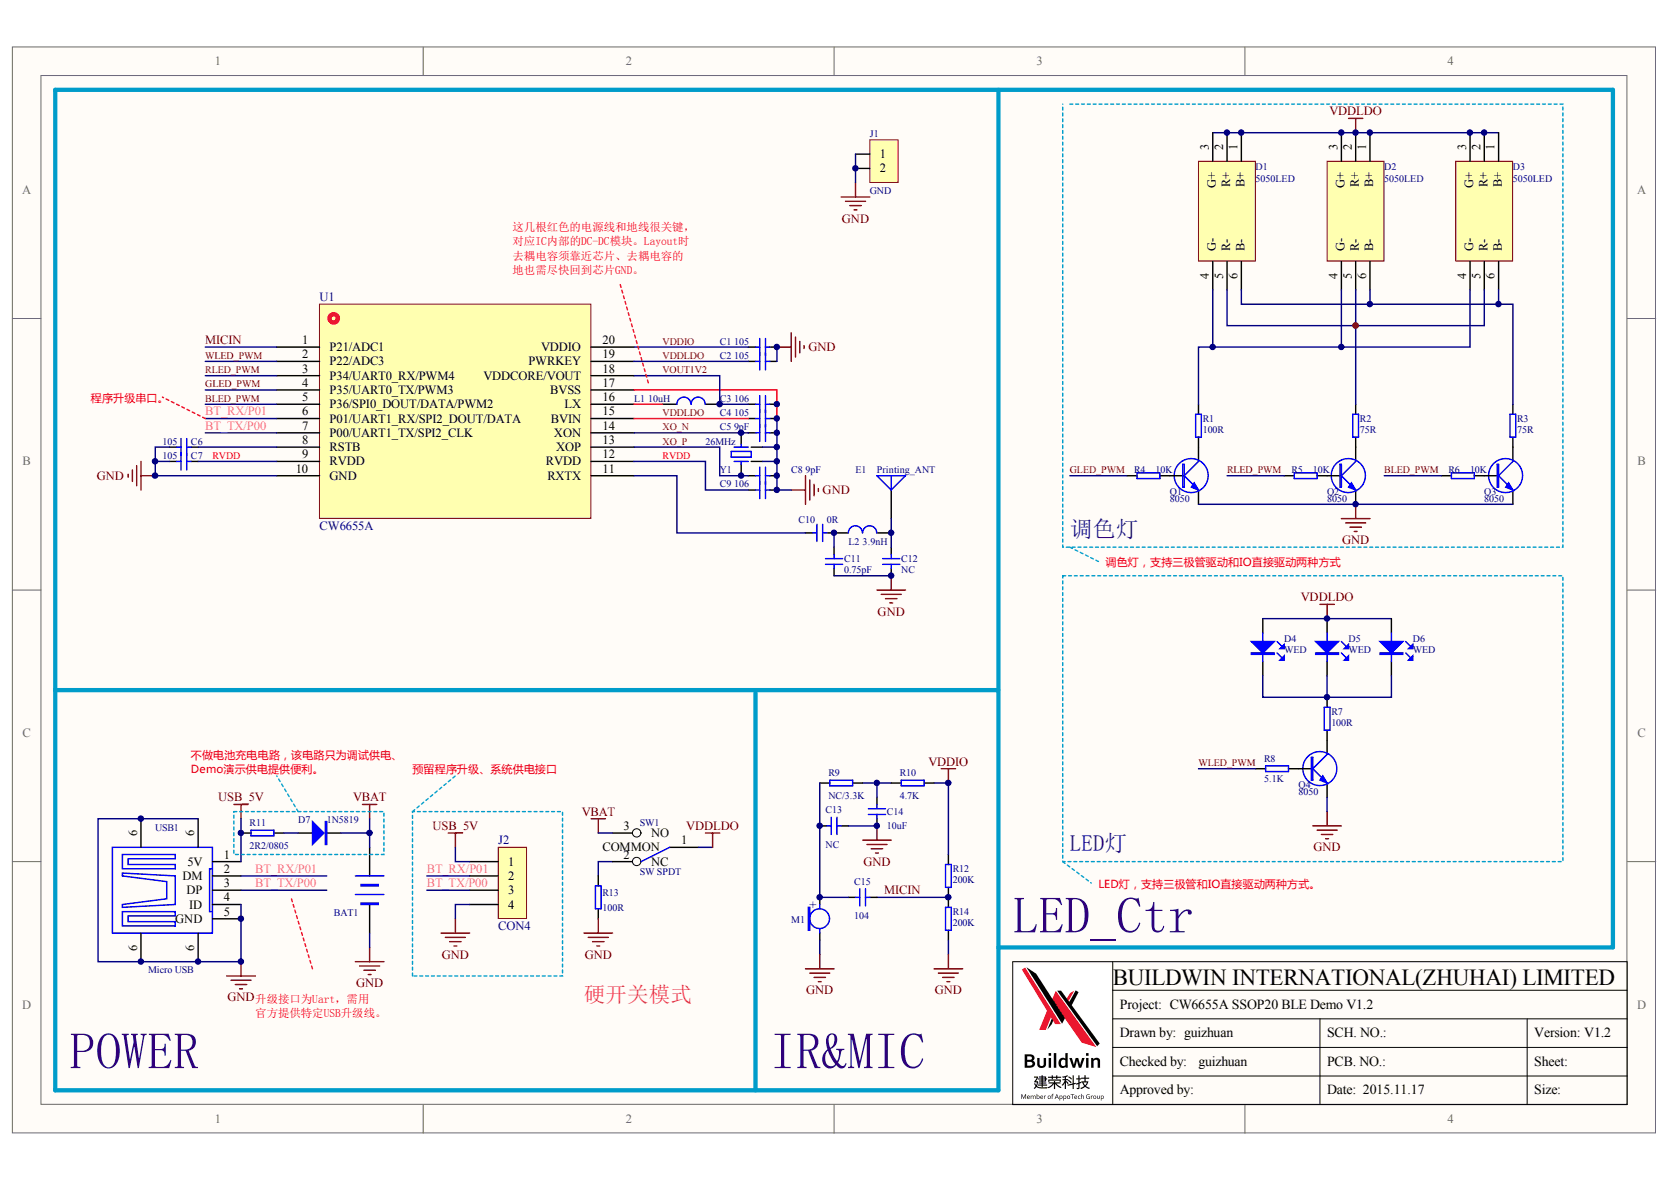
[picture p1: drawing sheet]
# Altium schematic sheet Demo CW6655A SSOP20 BLE V1.2.SchDoc
size A4

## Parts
BAT1  排针  [sip2]  (value not drawn)
C1  105  [C0603]
C2  105  [C0603]
C3  106  [C0805]
C4  105  [C0603]
C5  9pF  [C0603]
C6  105  [c0603]
C7  105  [C0603]
C8  9pF  [C0603]
C9  106  [C0603]
C10  0R  [c0603]
C11  0.75pF  [C0603]
C12  NC  [C0603]
C13  NC  [C0603]
C14  10uF  [C0805]
C15  104  [C0603]
D1  5050LED  [5050LED]
D2  5050LED  [5050LED]
D3  5050LED  [5050LED]
D4  WED  [D3528]
D5  WED  [D3528]
D6  WED  [D3528]
D7  1N5819  [DO-214]
E1  Printing_ANT  [IFA]  (net tie, no BOM)
J1  GND  [SIP2]
J2  CON4  [SIP4]
L1  10uH  [L0805]
L2  3.9nH  [L0603]
M1  MIC  [MIC]  (value not drawn)
Q1  8050  [SOT-23]
Q2  8050  [SOT-23]
Q3  8050  [SOT-23]
Q4  8050  [SOT-23]
R1  100R  [R0603]
R2  75R  [R0603]
R3  75R  [R0603]
R4  10K  [R0603]
R5  10K  [R0603]
R6  10K  [R0603]
R7  100R  [R0603]
R8  5.1K  [R0603]
R9  NC/3.3K  [R0603]
R10  4.7K  [R0603]
R11  2R2/0805  [R0805]
R12  200K  [R0603]
R13  100R  [R0603]
R14  200K  [R0603]
SW1  SW SPDT  [SWWDIP]
U1  CW6655A  [SSOP_20L]
USB1  Micro USB  [USB-MICRO]  (net tie, no BOM)
Y1  26MHz  [26m]

## Blocks framed on the sheet
LED灯: D4-D6 Q4 R7 R8

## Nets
GND: BAT1.2(-) C1.1 C2.1 C3.1 C4.1 C5.1 C6.2 C7.2 C8.1 C9.1 C11.1 C12.1 C13.1 C14.1 J1.1 J1.2 J2.4 M1.2 Q1.2(E) Q2.2(E) Q3.2(E) Q4.2(E) R13.2 R14.1 U1.10(GND) U1.17(BVSS) USB1.4(ID) USB1.5(GND) USB1.6 Y1.2 Y1.4
USB_5V: J2.1 R11.1 USB1.1(5V)
VBAT: BAT1.1(+) D7.2(K) SW1.3(NO)
VDDIO: C1.2 R10.2 R12.2 U1.20(VDDIO)
VDDLDO: C2.2 C4.2 D1.1(B+) D1.2(R+) D1.3(G+) D2.1(B+) D2.2(R+) D2.3(G+) D3.1(B+) D3.2(R+) D3.3(G+) D4.1 D5.1 D6.1 SW1.1(COMMON) U1.15(BVIN) U1.19(PWRKEY)
BLED_PWM: R6.2 U1.5(P36/SPI0_DOUT/DATA/PWM2)
BT_RX/P01: J2.2 U1.6(P01/UART1_RX/SPI2_DOUT/DATA) USB1.2(DM)
BT_TX/P00: J2.3 U1.7(P00/UART1_TX/SPI2_CLK) USB1.3(DP)
GLED_PWM: R4.2 U1.4(P35/UART0_TX/PWM3)
MICIN: C15.1 R12.1 R14.2 U1.1(P21/ADC1)
RLED_PWM: R5.2 U1.3(P34/UART0_RX/PWM4)
RVDD: C7.1 C9.2 U1.9(RVDD) U1.12(RVDD)
VOUT1V2: C3.2 L1.2 U1.18(VDDCORE/VOUT)
WLED_PWM: R8.2 U1.2(P22/ADC3)
XO_N: C5.2 U1.14(XON) Y1.3
XO_P: C8.2 U1.13(XOP) Y1.1
NetC6_1: C6.1 U1.8(RSTB)
NetC10_1: C10.1 U1.11(RXTX)
NetC10_2: C10.2 C11.2 L2.1
NetC12_2: C12.2 E1.1(A) L2.2
NetC13_2: C13.2 C15.2 M1.1 R9.1
NetC14_2: C14.2 R9.2 R10.1
NetD1_4: D1.4(G-) D2.4(G-) D3.4(G-) R1.1
NetD1_5: D1.5(R-) D2.5(R-) D3.5(R-) R2.1
NetD1_6: D1.6(B-) D2.6(B-) D3.6(B-) R3.1
NetD4_2: D4.2 D5.2 D6.2 R7.2
NetD7_1: D7.1(A) R11.2
NetL1_1: L1.1 U1.16(LX)
NetQ1_1: Q1.1(B) R4.1
NetQ1_3: Q1.3(C) R1.2
NetQ2_1: Q2.1(B) R5.1
NetQ2_3: Q2.3(C) R2.2
NetQ3_1: Q3.1(B) R6.1
NetQ3_3: Q3.3(C) R3.2
NetQ4_1: Q4.1(B) R8.1
NetQ4_3: Q4.3(C) R7.1
NetR13_1: R13.1 SW1.2(NC)

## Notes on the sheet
- 这几根红色的电源线和地线很关键，
- 对应IC内部的DC-DC模块。Layout时
- 去耦电容须靠近芯片、去耦电容的
- 地也需尽快回到芯片GND。
- 程序升级串口。
- 调色灯
- 调色灯，支持三极管驱动和IO直接驱动两种方式
- 不做电池充电电路，该电路只为调试供电、
- Demo演示供电提供便利。
- 预留程序升级、系统供电接口
- LED_Ctr
- LED灯，支持三极管和IO直接驱动两种方式。
- 升级接口为Uart，需用
- 官方提供特定USB升级线。
- 硬开关模式
- BUILDWIN INTERNATIONAL(ZHUHAI) LIMITED
- Project:
- CW6655A SSOP20 BLE Demo V1.2
- POWER
- IR&MIC
- Drawn by:
- Checked by:
- guizhuan
- SCH. NO.:
- PCB. NO.:
- Version:
- Sheet:
- V1.2
- Approved by:
- Date:
- 2015.11.17
- Size:
